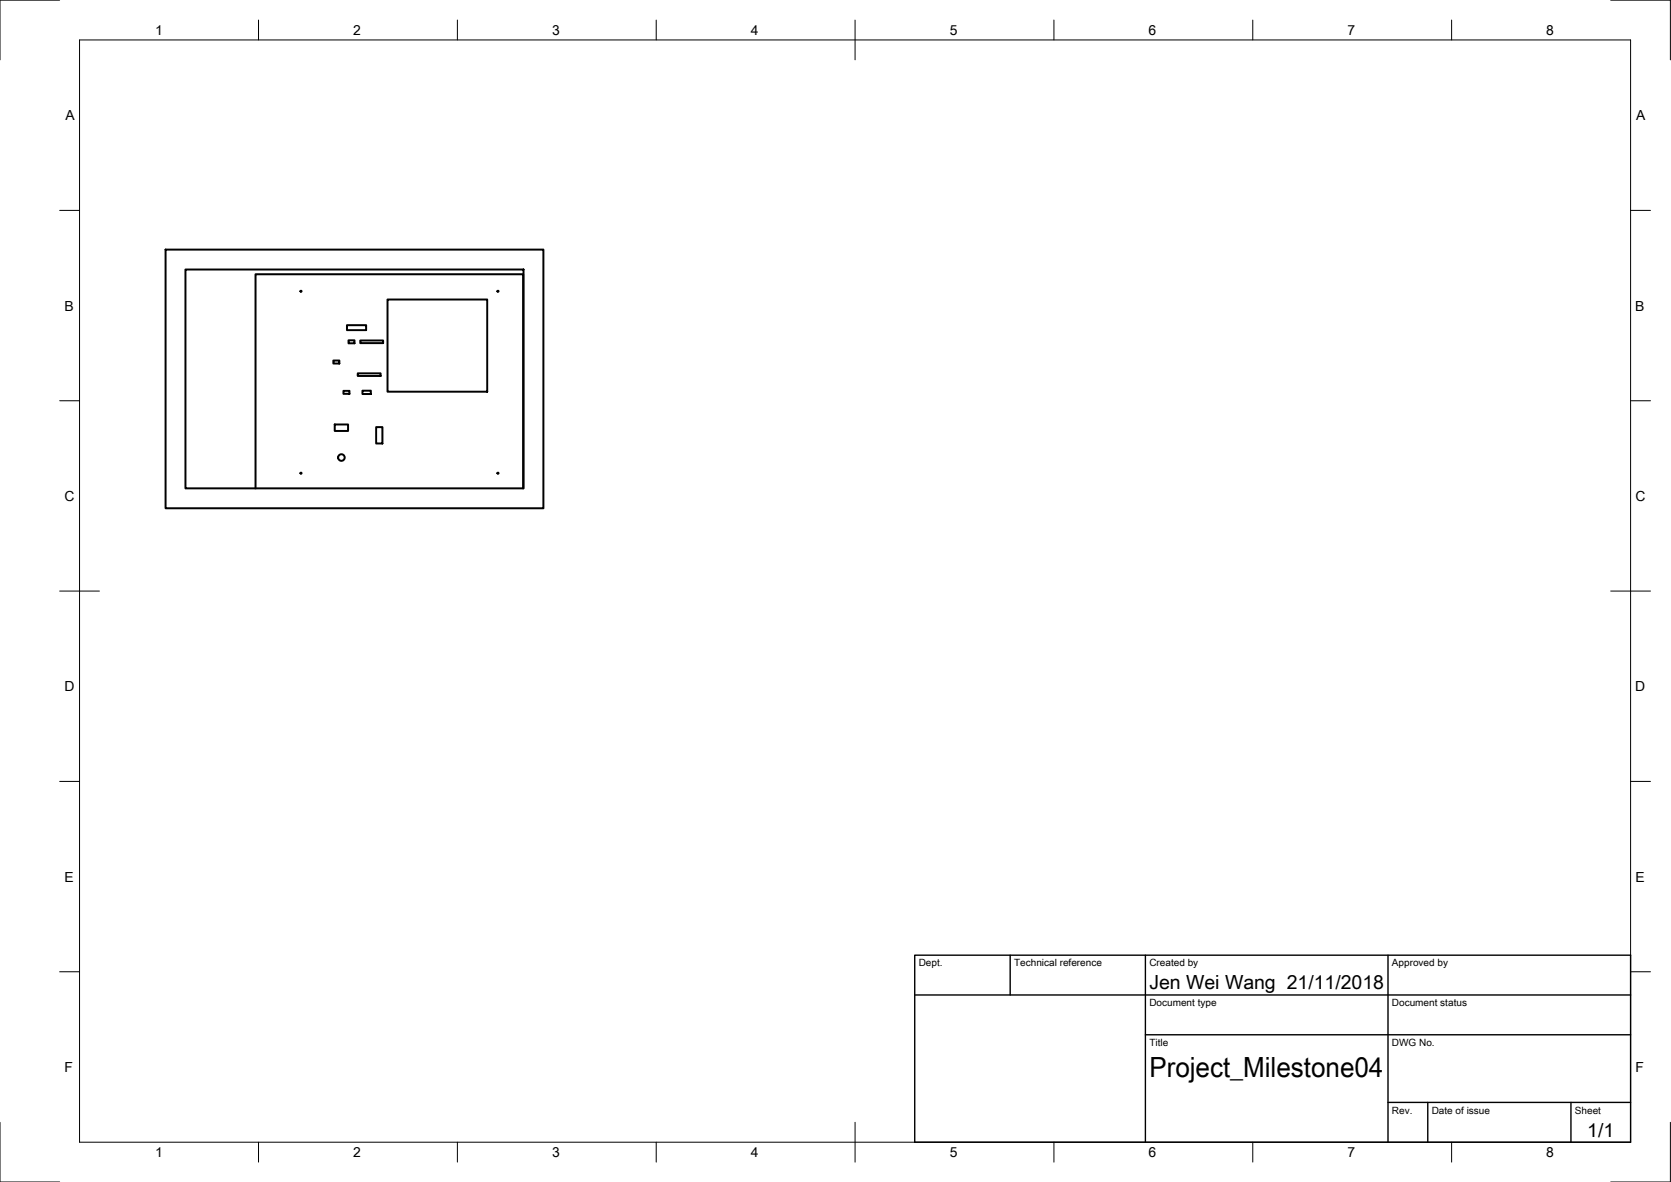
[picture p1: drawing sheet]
<svg xmlns="http://www.w3.org/2000/svg" width="420mm" height="297mm" viewBox="0 0 420 297" stroke-linecap="round" stroke-linejoin="round" font-family="sans-serif">
<!-- layer: Visible -->
<g fill="none" stroke="#000" stroke-width=".5">
<path d="M41.6 62.7h95v65h-95zM46.6 67.7h85v55h-85zM97.4 75.3h25.1v23.1h-25.1zM83.8 90.6h1.5v.8h-1.5zM86.4 98.2h1.5v.8h-1.5zM87.2 81.7h4.9v1.3h-4.9zM87.6 85.5h1.5v.8h-1.5zM90 93.8h5.7v.7h-5.7zM90.6 85.6h5.7v.6h-5.7zM91.1 98.2h2.1v.8h-2.1zM84.2 106.7h3.3v1.6h-3.3zM94.6 107.3h1.6v4.1h-1.6z"/>
<path d="M64.3 122.7v-53.8h67.3v53.8"/>
<circle cx="75.7" cy="73.2" r=".14"/>
<circle cx="125.2" cy="73.2" r=".14"/>
<circle cx="75.7" cy="118.9" r=".14"/>
<circle cx="85.8" cy="115" r=".83"/>
<circle cx="125.2" cy="118.9" r=".14"/>
</g>
<!-- layer: Border -->
<g fill="none" stroke="#000" stroke-width=".25">
<path d="M15 0h-15v15M20 10h390v277h-390zM65 5v5M115 5v5M165 5v5M215 5v10M265 5v5M315 5v5M365 5v5M405 0h15v15M15 52.9h5M410 52.9h5"/>
<path d="M15 100.7h5M410 100.7h5M15 148.5h10M405 148.5h10M15 196.4h5M410 196.4h5M15 244.2h5M410 244.2h5M0 282v15h15M65 287v5M115 287v5M165 287v5"/>
<path d="M215 282v10M265 287v5M315 287v5M365 287v5M420 282v15h-15"/>
</g>
<!-- layer: TitleBlock -->
<path d="M230 240h180v47h-180zM230 250h180M254 240v10M288 240v47M349 240v47M288 260h122M349 277h61M359 277v10M395 277v10" fill="none" stroke="#000" stroke-width=".35"/>
<text font-size="7" x="289" y="270.5">Project_Milestone04</text>
<g font-size="4.9">
<text x="289" y="248.5">Jen Wei Wang 21/11/2018</text>
<text x="399.1" y="285.6">1/1</text>
</g>
<g font-size="3.5">
<text x="39" y="8.8">1</text>
<text x="88.8" y="8.8">2</text>
<text x="138.8" y="8.8">3</text>
<text x="188.7" y="8.8">4</text>
<text x="238.8" y="8.8">5</text>
<text x="288.7" y="8.8">6</text>
<text x="338.8" y="8.8">7</text>
<text x="388.8" y="8.8">8</text>
<text x="16.4" y="30.2">A</text>
<text x="411.4" y="30.2">A</text>
<text x="16.2" y="78">B</text>
<text x="411.2" y="78">B</text>
<text x="16.2" y="125.9">C</text>
<text x="411.2" y="125.9">C</text>
<text x="16.2" y="173.7">D</text>
<text x="411.2" y="173.7">D</text>
<text x="16.2" y="221.5">E</text>
<text x="411.2" y="221.5">E</text>
<text x="16.2" y="269.4">F</text>
<text x="411.2" y="269.4">F</text>
<text x="39" y="290.8">1</text>
<text x="88.8" y="290.8">2</text>
<text x="138.8" y="290.8">3</text>
<text x="188.7" y="290.8">4</text>
<text x="238.8" y="290.8">5</text>
<text x="288.7" y="290.8">6</text>
<text x="338.8" y="290.8">7</text>
<text x="388.8" y="290.8">8</text>
</g>
<g font-size="2.5">
<text x="231" y="242.8">Dept.</text>
<text x="255" y="242.8">Technical reference</text>
<text x="289" y="242.8">Created by</text>
<text x="350" y="242.8">Approved by</text>
<text x="289" y="252.8">Document type</text>
<text x="350" y="252.8">Document status</text>
<text x="289" y="262.8">Title</text>
<text x="350" y="262.8">DWG No.</text>
<text x="350" y="279.8">Rev.</text>
<text x="360" y="279.8">Date of issue</text>
<text x="396" y="279.8">Sheet</text>
</g>
</svg>
